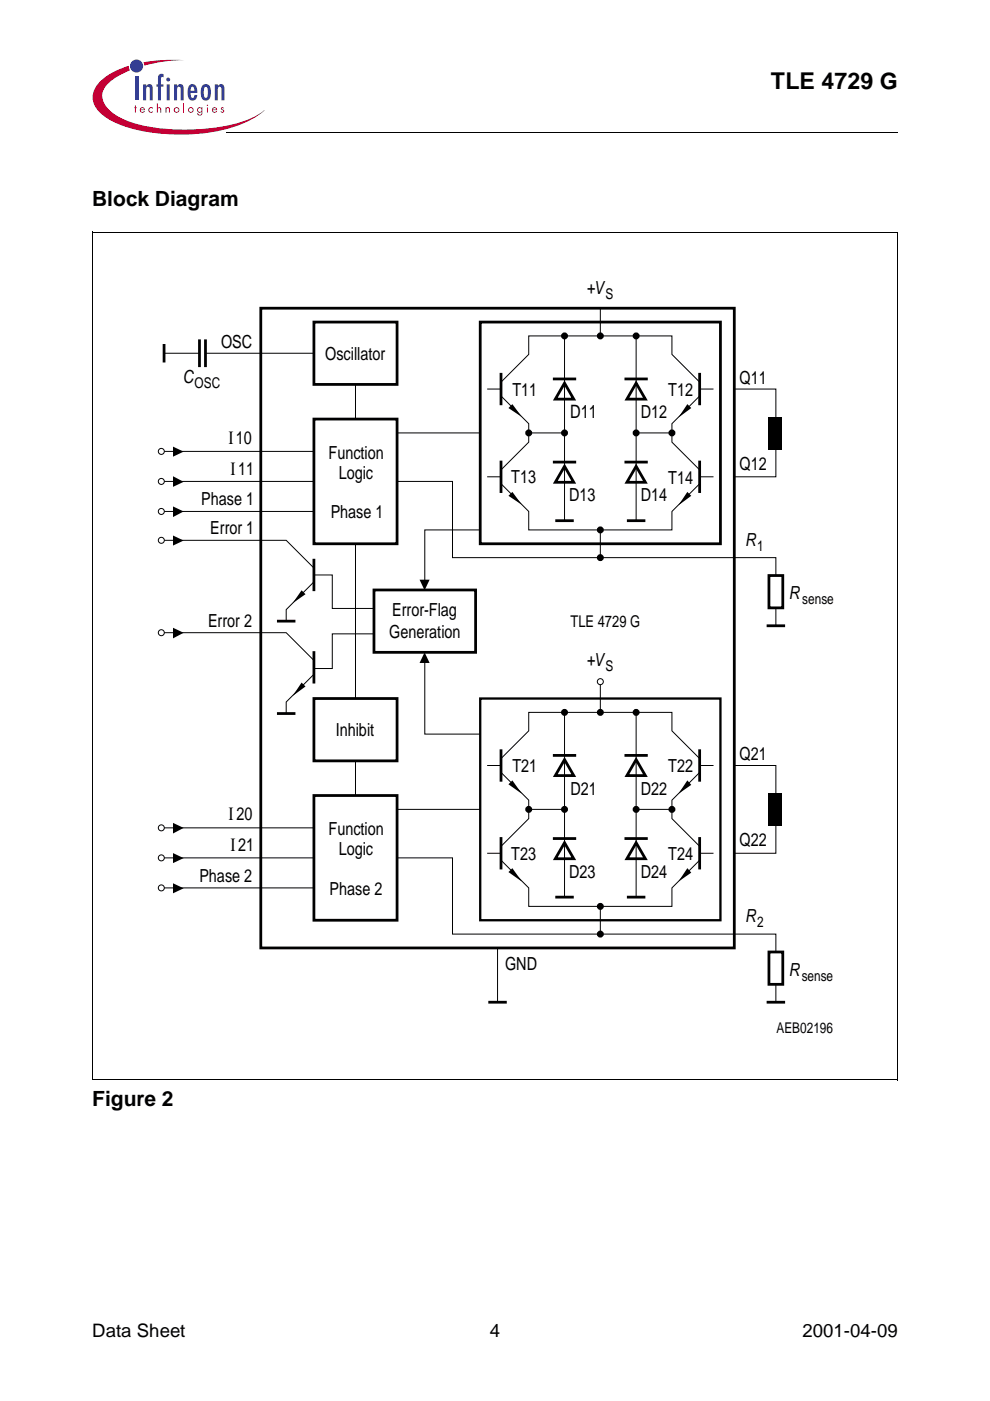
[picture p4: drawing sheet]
<svg xmlns="http://www.w3.org/2000/svg" width="210mm" height="297mm" viewBox="0 0 210 297" stroke-linecap="round" stroke-linejoin="round" font-family="sans-serif">
<g fill="#c40035">
<path d="M28.6 22.3h.2v.5h.2v.1h-.2v1h-.2v-1h-.1z"/>
<path d="M31.6 22.9l.6-.1h.2v.3a.42 .42 0 0 0-.6-.1 .42 .42 0 0 0 0 .6 .42 .42 0 0 0 .6-.1v.3a.6 .6 0 0 1-.8-.1 .6 .6 0 0 1 0-.8z"/>
<path d="M33.3 21.9h.2v1l.3-.2 .3 .3 .1 .9h-.2v-.8l-.3-.2-.2 .2v.8h-.2z"/>
<path d="M35.1 22.8h.2v.1l.3-.2 .3 .1 .1 1.1h-.2v-.8l-.2-.2-.3 .2v.8h-.2z"/>
<path d="M38.9 21.9h.2v2h-.2z"/>
<path d="M46.9 22.9a.34 .34 0 0 1 .6 0h-.4v.2a.4 .4 0 0 1 .4 .4 .4 .4 0 0 1-.3 .4 .4 .4 0 0 1-.4-.3l.5 .1v-.3a.4 .4 0 0 1-.4-.5z"/>
<path d="M30.4 13.2a36.8 36.8 0 0 1 8.7-.4 31.9 31.9 0 0 0-8.5 1.1z"/>
<path d="M21.3 17.2a14.7 14.7 0 0 1 6-3.2l.3 .9a9.9 9.9 0 0 0-5.8 4.4 4 4 0 0 0 1.7 4.3 20.8 20.8 0 0 0 11.3 3.7 40 40 0 0 0 18.7-2.3l2.5-1.7a19.5 19.5 0 0 1-10.2 4.6 41.7 41.7 0 0 1-20.1-1.3 10 10 0 0 1-5.7-4.3 4.3 4.3 0 0 1 1.3-5.1z"/>
<path d="M29.9 23l.3-.1 .3 .3h-.7zM29.8 22.9a.59 .59 0 0 0 0 .9 .59 .59 0 0 0 .9-.2l-.1-.1-.2 .2a.37 .37 0 0 1-.6-.3h.9a.55 .55 0 0 0-.3-.6 .55 .55 0 0 0-.6 .1z"/>
<path d="M37 23.3a.45 .45 0 0 1 .9 0 .45 .45 0 0 1-.9 0zM36.8 23.3a.6 .6 0 0 0 1.2 0 .6 .6 0 0 0-1.2 0z"/>
<path d="M40 23.3a.45 .45 0 0 1 .9 0 .45 .45 0 0 1-.9 0zM39.9 23.3a.6 .6 0 0 0 1.2 0 .6 .6 0 0 0-1.2 0z"/>
<path d="M42 23.3a.4 .4 0 0 1 .8 0 .4 .4 0 0 1-.8 0zM41.9 22.9a.57 .57 0 0 0 0 .8 .57 .57 0 0 0 .8 0 .44 .44 0 0 1-.1 .5 .44 .44 0 0 1-.4 .1l-.2-.3h-.2a.57 .57 0 0 0 .6 .5 .57 .57 0 0 0 .5-.7v-1h-.2v.1l-.4-.2z"/>
<path d="M43.9 22.8h.2v1.1h-.2zM43.8 22.3a.15 .15 0 0 1 .3 0 .15 .15 0 0 1-.3 0z"/>
<path d="M45.2 23l.3-.1 .3 .3h-.7zM45.1 22.9a.59 .59 0 0 0 .1 .9 .59 .59 0 0 0 .8-.2l-.1-.1-.2 .2a.37 .37 0 0 1-.6-.3h.9a.55 .55 0 0 0-.3-.6 .55 .55 0 0 0-.6 .1z"/>
</g>
<g fill="#343e93">
<path d="M28.6 16.2h.7v5.1h-.7z"/>
<path d="M30.3 17.9h.7v.4a.78 .78 0 0 1 1-.4 .78 .78 0 0 1 .4 1v2.4h-.6l-.1-2.6-.3-.3a.58 .58 0 0 0-.4 .8v2.1h-.7z"/>
<path d="M33.7 15.9l.6-.3 .4 .1v.7l-.3-.1-.3 .3v1.3h.6v.5h-.6v2.9h-.6v-2.9h-.3v-.5h.3v-1.5z"/>
<path d="M36.9 17.9h.6v.4a.78 .78 0 0 1 1.1-.4 .78 .78 0 0 1 .3 1v2.4h-.6v-2.6l-.4-.3a.58 .58 0 0 0-.4 .8v2.1h-.6z"/>
<path d="M45.5 17.9h.7v.4a.78 .78 0 0 1 1-.4 .78 .78 0 0 1 .4 1v2.4h-.7v-2.6l-.3-.3a.58 .58 0 0 0-.4 .8v2.1h-.7z"/>
<path d="M35.3 17.9h.7v3.4h-.7zM35.2 16.9a.45 .45 0 0 1 .9 0 .45 .45 0 0 1-.9 0z"/>
<path d="M40.6 18.5l.2-.1a.73 .73 0 0 1 .4 .9h-.8zM40.3 17.9a2.66 2.66 0 0 0 0 3.3 1.02 1.02 0 0 0 1.1-.1 1.02 1.02 0 0 0 .4-1h-.6l-.1 .6-.3 .1a.97 .97 0 0 1-.4-1.1l1.4-.1a1.54 1.54 0 0 0-1-1.8z"/>
<path d="M43.4 18.6l.2-.2a1.27 1.27 0 0 1 .5 1.5l-.2 .7-.3 .2a1.26 1.26 0 0 1-.4-1.5zM42.8 18.2l-.2 1.4a1.24 1.24 0 0 0 .2 1.3 1.24 1.24 0 0 0 1.3 .3 2.56 2.56 0 0 0 0-3.3l-.5-.1-.4 .1z"/>
<circle cx="29" cy="14" r="1.38"/>
</g>
<g fill="#000">
<path d="M48 28l.1 .2zM190.3 28l.1 .2zM36.7 94.7l2.2 1.1-2.2 1zM107.8 86.5l.8-.8 2 2.7zM145.7 85.7l.9 .8-2.8 2zM162.9 88.4h3v6.9h-3zM36.7 107.4l2.2 1-2.2 1.2zM36.7 113.5l2.2 1.1-2.2 1.1zM36.7 101l2.2 1.2-2.2 1zM108.6 104.3l2 2.7-2.8-1.9zM145.7 104.3l.9 .8-2.8 2zM36.7 133.1l2.2 1.1-2.2 1.1z"/>
<path d="M63.9 125.2l.9 .8-2.8 1.9zM89 122.9h2.1l-1.1 2.3zM90 138.3l1.1 2.3h-2.1zM63.9 144.7l.9 .8-2.8 2.1zM36.7 174.5l2.2 1-2.2 1.2zM108.6 165.5l2 2.8-2.8-2zM145.7 165.5l.9 .9-2.8 1.9zM162.9 168.2h3v6.9h-3zM36.7 187.3l2.2 1-2.2 1.1zM36.7 180.9l2.2 1-2.2 1.1zM107.8 184.9l.8-.8 2 2.8zM145.7 184.1l.9 .9-2.8 1.9z"/>
</g>
<g fill="none" stroke="#000" stroke-width=".21">
<path d="M48.1 28.1h142.2M19.6 49.1v179.8M19.6 49.2h170.8M190.3 49.2v179.8M34.8 74.9h7.5M43.6 74.9h23M119.7 71.2v39.2M127.3 65.3v5.9M134.9 71.2v39.2M34.8 95.7h31.8M75.4 81.5v7.4M84.2 91.8h17.6"/>
<path d="M103.3 82.5h2.9M106.2 84l5.9 5.8v3.9l-5.9 5.9M106.2 81l5.9-5.9v-3.9h30.4v3.9l5.8 5.9M112.1 91.8h7.6M134.9 91.8h7.6M148.3 84l-5.8 5.8v3.9l5.8 5.9M148.3 82.5h3M155.7 82.5h8.8v18.6h-8.8M34.8 114.6h25.9l5.9 5.8M34.8 102.1h31.8M34.8 108.4h31.8M75.4 115.3v32.8"/>
<path d="M84.2 102.1h11.7v16.1h68.6v3.8M101.8 112.4h-11.7v11.1M103.3 101.1h2.9M106.2 102.6l5.9 5.8v4h30.4v-4l5.8-5.8M127.3 112.4v5.8M148.3 101.1h3M34.8 134.1h25.9l5.9 5.9M66.6 121.9h3.9v7.1h8.8M66.6 123.4l-5.9 5.8v2.5M79.3 134.4h-8.8v7.3h-3.9M164.5 128.9v3.8M66.6 143l-5.9 5.8v2.5"/>
<path d="M90.1 140.3v15.3h11.7M119.7 151v39.2M127.3 145.2v5.8M134.9 151v39.2M34.8 175.5h31.8M75.4 161.3v7.4M84.2 171.6h17.6M103.3 162.3h2.9M106.2 160.8l5.9-5.8v-4h30.4v4l5.8 5.8M106.2 163.8l5.9 5.8v4l-5.9 5.8M112.1 171.6h7.6M134.9 171.6h7.6"/>
<path d="M148.3 163.8l-5.8 5.8v4l5.8 5.8M148.3 162.3h3M155.7 162.3h8.8v18.6h-8.8M34.8 188.3h31.8M34.8 181.9h31.8M84.2 181.9h11.7v16.1h68.6v3.8M103.3 180.9h2.9M106.2 182.4l5.9 5.9v3.9h30.4v-3.9l5.8-5.9M127.3 192.2v5.8M148.3 180.9h3M105.5 201v11.5M164.5 208.7v3.8"/>
<path d="M19.5 228.9h170.8"/>
<circle cx="34.2" cy="95.7" r=".64"/>
<circle cx="34.2" cy="114.6" r=".64"/>
<circle cx="34.2" cy="108.4" r=".64"/>
<circle cx="34.2" cy="102.1" r=".64"/>
<circle cx="34.2" cy="134.1" r=".64"/>
<circle cx="127.3" cy="144.5" r=".64"/>
<circle cx="34.2" cy="175.5" r=".64"/>
<circle cx="34.2" cy="181.9" r=".64"/>
<circle cx="34.2" cy="188.3" r=".64"/>
</g>
<g fill="none" stroke="#000" stroke-width=".59">
<path d="M34.8 72.9v4M42.3 72v5.8M43.6 72v5.8M55.3 65.3h100.4v135.7h-100.4zM66.6 68.3h17.6v13.2h-17.6zM101.8 68.3h50.9v47h-50.9zM106.2 79.1v6.8M148.3 79.1v6.8M66.6 88.9h17.6v26.4h-17.6zM106.2 97.7v6.8M117.2 80.3h5M117.2 98h5"/>
<path d="M119.7 81.2l2 3.4h-4zM119.7 98.9l2 3.4h-4zM132.4 80.3h4.9M132.4 98h4.9M134.9 81.2l1.9 3.4h-3.9zM134.9 98.9l1.9 3.4h-3.9zM148.3 97.7v6.8M66.6 118.5v6.8M117.7 110.4h4M132.9 110.4h3.9M58.7 131.7h3.9M66.6 138.1v6.8"/>
<path d="M79.3 125.1h21.5v13.2h-21.5zM162.5 132.7h4M163 122h3v6.9h-3zM58.7 151.3h3.9M66.6 148.1h17.6v13.2h-17.6zM106.2 158.9v6.8M148.3 158.9v6.8M66.6 168.7h17.6v26.4h-17.6zM106.2 177.5v6.8M117.2 160.2h5M117.2 177.8h5M119.7 161l2 3.4h-4z"/>
<path d="M119.7 178.7l2 3.4h-4zM132.4 160.2h4.9M132.4 177.8h4.9M134.9 161l1.9 3.4h-3.9zM134.9 178.7l1.9 3.4h-3.9zM148.3 177.5v6.8M117.7 190.2h4M132.9 190.2h3.9M103.5 212.5h4M162.5 212.5h4M163 201.8h3v6.9h-3z"/>
</g>
<g fill="none" stroke="#000" stroke-width=".73" stroke-linecap="butt">
<circle cx="119.7" cy="71.2" r=".37"/>
<circle cx="127.3" cy="71.2" r=".37"/>
<circle cx="134.9" cy="71.2" r=".37"/>
<circle cx="112.1" cy="91.8" r=".37"/>
<circle cx="119.7" cy="91.8" r=".37"/>
<circle cx="134.9" cy="91.8" r=".37"/>
<circle cx="142.5" cy="91.8" r=".37"/>
<circle cx="127.3" cy="118.2" r=".37"/>
<circle cx="127.3" cy="112.4" r=".37"/>
<circle cx="119.7" cy="151" r=".37"/>
<circle cx="127.3" cy="151" r=".37"/>
<circle cx="134.9" cy="151" r=".37"/>
<circle cx="112.1" cy="171.6" r=".37"/>
<circle cx="119.7" cy="171.6" r=".37"/>
<circle cx="134.9" cy="171.6" r=".37"/>
<circle cx="142.5" cy="171.6" r=".37"/>
<circle cx="127.3" cy="192.2" r=".37"/>
<circle cx="127.3" cy="198" r=".37"/>
</g>
<path d="M101.8 148.1h50.9v47h-50.9z" fill="none" stroke="#000" stroke-width=".49"/>
<text font-size="4.9" x="163.5" y="18.8">TLE 4729 G</text>
<g font-size="4.4">
<text x="19.6" y="43.7">Block Diagram</text>
<text x="19.6" y="234.4">Figure 2</text>
</g>
<g font-size="3.9">
<text x="120.9" y="88.7">D11</text>
<text x="48.5" y="94.1">Ι10</text>
<text x="48.9" y="100.7">Ι11</text>
<text x="48.5" y="173.9">Ι20</text>
<text x="48.9" y="180.5">Ι21</text>
<text x="19.6" y="283.5">Data Sheet</text>
<text x="103.9" y="283.5">4</text>
<text x="170.2" y="283.5">2001-04-09</text>
</g>
<g font-size="3.8">
<text x="124.5" y="62.3">+V</text>
<text x="46.9" y="73.8">OSC</text>
<text x="68.9" y="76.3">Oscillator</text>
<text x="38.8" y="81.2">C</text>
<text x="108.7" y="83.9">T11</text>
<text x="141.7" y="83.9">T12</text>
<text x="156.8" y="81.4">Q11</text>
<text x="135.9" y="88.6">D12</text>
<text x="69.7" y="97.3">Function</text>
<text x="71.8" y="101.5">Logic</text>
<text x="156.8" y="99.6">Q12</text>
<text x="42.7" y="107.1">Phase 1</text>
<text x="108.4" y="102.4">T13</text>
<text x="120.7" y="106.2">D13</text>
<text x="135.9" y="106.3">D14</text>
<text x="141.7" y="102.5">T14</text>
<text x="44.6" y="113.3">Error 1</text>
<text x="70.1" y="109.9">Phase 1</text>
<text x="158" y="115.7">R</text>
<text x="83.1" y="130.5">Error-Flag</text>
<text x="167.2" y="127.1">R</text>
<text x="44.1" y="132.8">Error 2</text>
<text x="82.5" y="135.2">Generation</text>
<text x="124.5" y="141.1">+V</text>
<text x="71.2" y="156.1">Inhibit</text>
<text x="156.8" y="161.2">Q21</text>
<text x="108.7" y="163.7">T21</text>
<text x="141.7" y="163.7">T22</text>
<text x="120.9" y="168.5">D21</text>
<text x="135.9" y="168.5">D22</text>
<text x="69.7" y="177.1">Function</text>
<text x="156.8" y="179.4">Q22</text>
<text x="71.8" y="181.3">Logic</text>
<text x="108.4" y="182.2">T23</text>
<text x="141.7" y="182.3">T24</text>
<text x="42.3" y="187">Phase 2</text>
<text x="69.9" y="189.7">Phase 2</text>
<text x="120.7" y="186.1">D23</text>
<text x="135.9" y="186.1">D24</text>
<text x="158" y="195.5">R</text>
<text x="107.1" y="205.7">GND</text>
<text x="167.2" y="206.9">R</text>
</g>
<text font-size="3.4" x="121" y="132.9">TLE 4729 G</text>
<g font-size="3.1">
<text x="128.4" y="63.4">S</text>
<text x="41.3" y="82.3">OSC</text>
<text x="160.5" y="116.8">1</text>
<text x="170.1" y="128.1">sense</text>
<text x="128.4" y="142.2">S</text>
<text x="160.5" y="196.6">2</text>
<text x="170" y="208">sense</text>
<text x="164.6" y="218.9">AEB02196</text>
</g>
</svg>
